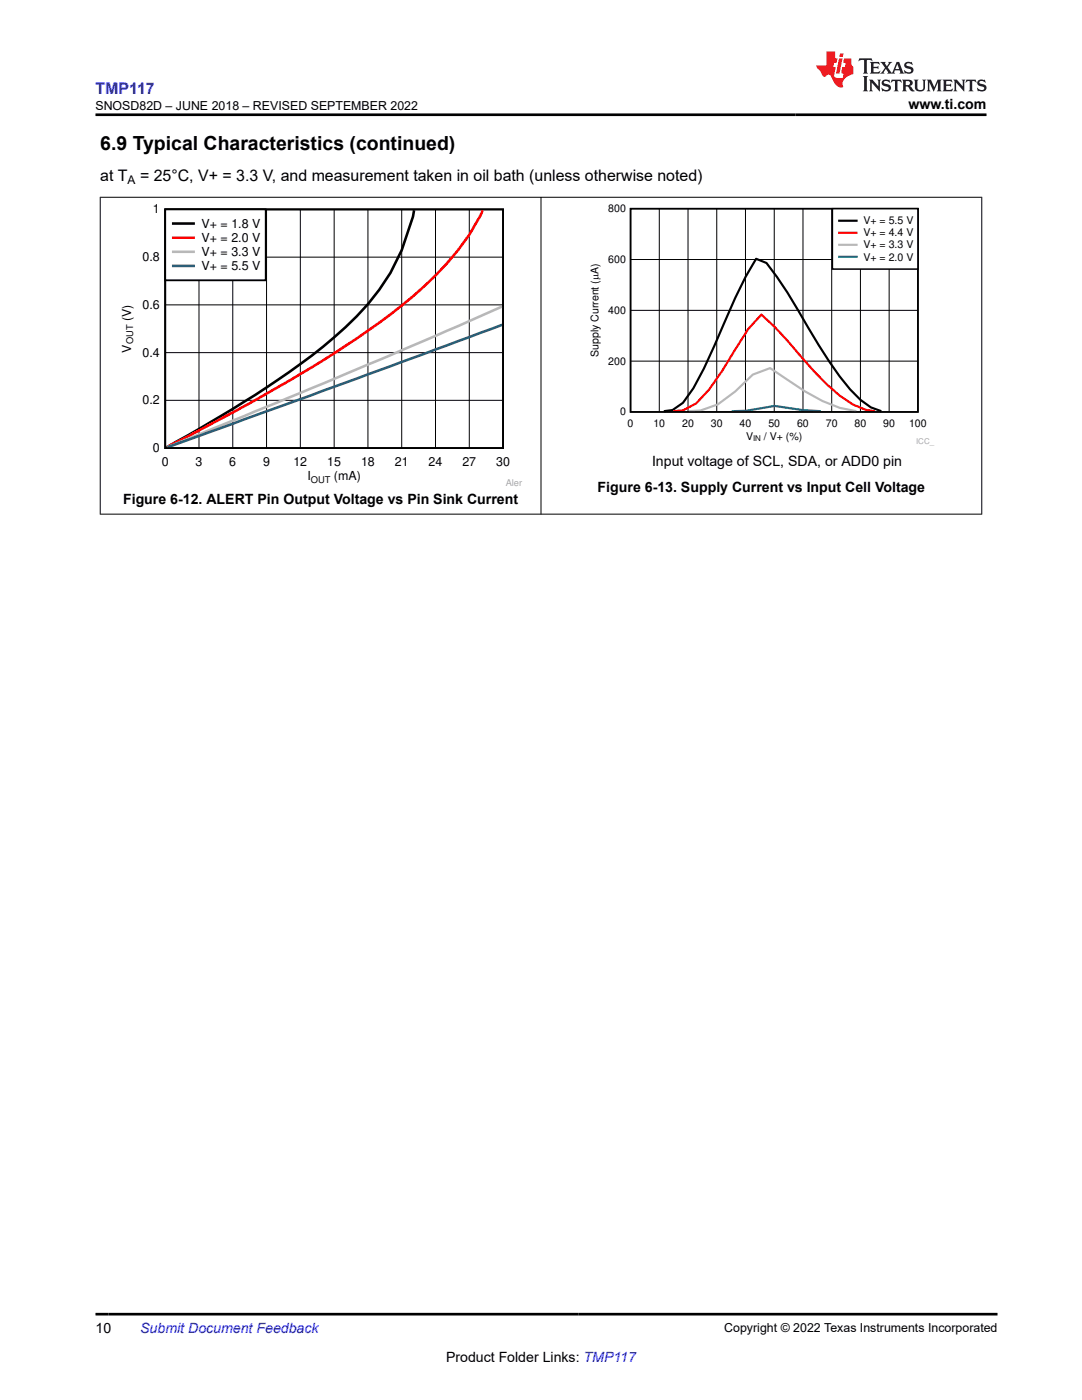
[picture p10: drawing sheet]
<svg xmlns="http://www.w3.org/2000/svg" width="216mm" height="279mm" viewBox="0 0 216 279" stroke-linecap="round" stroke-linejoin="round" font-family="sans-serif">
<path d="M33 41.8h67.4v47.6h-67.4z" fill="none" stroke="#000" stroke-width=".36"/>
<g fill="none" stroke="#000" stroke-width=".2">
<path d="M33 51.3h67.4M39.7 41.8v47.6M46.4 41.8v47.6M53.2 41.8v47.6M59.9 41.8v47.6M66.7 41.8v47.6M73.4 41.8v47.6M80.2 41.8v47.6M86.9 41.8v47.6M93.6 41.8v47.6M33 79.9h67.4M33 70.4h67.4"/>
<path d="M33 60.8h67.4"/>
</g>
<path d="M82.6 42l-.2 1.2-2.2 6.7a47.3 47.3 0 0 1-13.5 17.4 174.4 174.4 0 0 1-24.8 17l-8.6 4.9" fill="none" stroke="#000" stroke-width=".51"/>
<path d="M96.3 42a50.7 50.7 0 0 1-13.9 17.1 198.1 198.1 0 0 1-29.2 19.5l-6.8 3.7-13.1 6.9" fill="none" stroke="#f00" stroke-width=".51"/>
<path d="M100.2 61.2l-24.5 10.6-20.3 8.5-22 8.9" fill="none" stroke="#b8b8b8" stroke-width=".51"/>
<path d="M100.2 64.8l-38 14.1-28.7 10.3" fill="none" stroke="#295c75" stroke-width=".51"/>
<path d="M33 41.8h20v14.1h-20z" fill-rule="evenodd" fill="#fff"/>
<path d="M33 41.8h20v14.1h-20z" fill="none" stroke="#000" stroke-width=".36"/>
<path d="M34.6 44.6h4" fill="none" stroke="#000" stroke-width=".51"/>
<path d="M34.6 47.4h4" fill="none" stroke="#f00" stroke-width=".51"/>
<path d="M34.6 50.3h4" fill="none" stroke="#b8b8b8" stroke-width=".51"/>
<path d="M34.6 53.1h4" fill="none" stroke="#295c75" stroke-width=".51"/>
<path d="M117.4 40.8h69.1v48.1h-69.1z" fill-rule="evenodd" fill="#fff"/>
<path d="M125.8 41.6h57.4v40.6h-57.4z" fill="none" stroke="#000" stroke-width=".31"/>
<path d="M125.8 51.8h57.4M131.6 41.6v40.6M137.3 41.6v40.6M143 41.6v40.6M148.8 41.6v40.6M154.5 41.6v40.6M160.2 41.6v40.6M166 41.6v40.6M171.7 41.6v40.6M177.4 41.6v40.6M125.8 72.1h57.4M125.8 61.9h57.4" fill="none" stroke="#000" stroke-width=".2"/>
<path d="M132.5 82.1l1.7-.3 2.1-1.4 2.1-2.9a206.2 206.2 0 0 0 8.3-18l2.1-4.3 2.1-3.6 2 .9a94.1 94.1 0 0 1 8.4 12.9 85.9 85.9 0 0 0 8.3 12.3l2.1 2.1 2.1 1.5 2.1 .8" fill="none" stroke="#000" stroke-width=".43"/>
<path d="M134.4 82.1l1.9-.2 2.6-1.4 2.6-2.8 2.6-3.7 5.2-8.4 2.6-2.8 2.6 2.4 2.6 2.8a79 79 0 0 0 10.4 11l2.6 1.7 2.7 1.1 1.7 .3" fill="none" stroke="#f00" stroke-width=".43"/>
<path d="M137.5 82.1l2.3-.2 3.4-1.2 3.5-2.6 3.5-3.3 3.5-1.3 6.9 4.6 3.5 1.9 3.5 1.4 3.3 .7" fill="none" stroke="#b8b8b8" stroke-width=".43"/>
<path d="M146 82.1l2.9-.1 5.7-1 5.7 .9 3.5 .2" fill="none" stroke="#007f7f" stroke-width=".43"/>
<path d="M166.1 41.6h17.1v12.1h-17.1z" fill-rule="evenodd" fill="#fff"/>
<path d="M166.1 41.6h17.1v12.1h-17.1z" fill="none" stroke="#000" stroke-width=".31"/>
<path d="M167.5 44.1h3.4" fill="none" stroke="#000" stroke-width=".43"/>
<path d="M167.5 46.5h3.4" fill="none" stroke="#f00" stroke-width=".43"/>
<path d="M167.5 48.9h3.4" fill="none" stroke="#b8b8b8" stroke-width=".43"/>
<path d="M167.5 51.3h3.4" fill="none" stroke="#007f7f" stroke-width=".43"/>
<path d="M19.9 39.4h176.1M20 39.3v63.4M107.9 39.3v63.4M195.9 39.3v63.4M19.9 102.6h176.1" fill="none" stroke="#000" stroke-width=".2"/>
<path d="M171.5 11.6l-.2 .6 .5-.2h.6v.1v2.2l-.2 .4h1l-.2-.4v-2.2v-.1h.5l.5 .2-.1-.6zM173.6 12.4l.2 .3v1.6l-.2 .4h1.9l.1-.6a1.08 1.08 0 0 1-1.3 .2v-.7h.6l.4 .2v-.7l-.4 .2h-.6v-.5l.2-.2a1 1 0 0 1 1 .3l-.1-.5zM175.7 12.4l.9 1.1-1 1.2h.9l-.2-.2 .5-.8 .4 .8-.2 .2h1.6l-.2-.2 .2-.5h.9l.1 .5-.1 .2h.9l-.2-.4-.8-1.9h-.5l-.9 2.1-.9-1.1 .9-1h-.8l.2 .2-.4 .6-.4-.6 .2-.2zM179 12.8l.4 1h-.7zM180.7 12.5a.65 .65 0 0 0-.2 .7 .65 .65 0 0 0 .6 .5l.6 .1 .1 .3a.79 .79 0 0 1-.7 .4 .79 .79 0 0 1-.7-.5l.1 .7 .2-.1a.93 .93 0 0 0 1.1 0 .93 .93 0 0 0 .4-.9 1.46 1.46 0 0 0-1.2-.6l-.1-.3a1.09 1.09 0 0 1 1.2 .2l-.2-.6-.1 .1-.5-.2zM172.2 15.2l.2 .4v2.2l-.2 .4h1l-.2-.4v-2.2l.2-.4zM173.4 15.9l.2 .4v1.5l-.2 .4h.8l-.3-.4 .1-1.3 1.6 1.8v-2l.2-.4h-.7l.1 .2 .1 1.1-1.2-1.3zM176.2 16a.65 .65 0 0 0-.2 .8 .65 .65 0 0 0 .6 .4l.6 .2 .1 .2a.79 .79 0 0 1-.7 .4 .79 .79 0 0 1-.7-.5l.1 .7 .2-.1a.93 .93 0 0 0 1.1 .1 .93 .93 0 0 0 .4-1 1.46 1.46 0 0 0-1.2-.5l-.1-.4a1.09 1.09 0 0 1 1.2 .2l-.1-.6-.2 .1-.5-.1zM177.9 15.9l-.1 .6a.63 .63 0 0 1 .8-.3v1.6l-.3 .4h1l-.2-.4v-1.6a.66 .66 0 0 1 .8 .3l-.1-.6zM180 15.9l.2 .4v1.5l-.2 .4h1l-.2-.2-.1-.7h.5l.1 .2a.79 .79 0 0 0 1.2 .6l-1-.9a.61 .61 0 0 0 .6-.6 .61 .61 0 0 0-.5-.7zM180.8 16.2h.1a.47 .47 0 0 1 .5 .1 .47 .47 0 0 1 .1 .5l-.1 .1-.7 .1zM182.3 15.9l.2 .2a2.27 2.27 0 0 0 .4 2 1.04 1.04 0 0 0 1.7-.7v-1.3l.2-.2h-.8l.2 .4v1.1a.6 .6 0 0 1-.6 .6 .6 .6 0 0 1-.6-.6v-1.1l.3-.4zM184.9 15.9l.2 .4v1.5l-.2 .4h.8l-.3-.4v-1.4l.9 1.9 .9-1.9v1.4l-.3 .4h1l-.2-.4v-1.5l.2-.4h-.8l-.7 1.5-.6-1.5zM188.1 15.9l.2 .4v1.5l-.2 .4h1.9l.1-.6a1.09 1.09 0 0 1-1.3 .2v-.7h.6l.4 .2v-.6l-.4 .2h-.6v-.6l.2-.1a1.01 1.01 0 0 1 1 .3l-.1-.6zM190.2 15.9l.3 .4v1.5l-.3 .4h.8l-.2-.4v-1.3l1.6 1.8v-2l.2-.4h-.7l.2 .2v1.1l-1.2-1.3zM192.8 15.9l-.1 .6a.63 .63 0 0 1 .8-.3v1.6l-.3 .4h1l-.2-.4v-1.6a.66 .66 0 0 1 .8 .3l-.1-.6zM195.2 16a.65 .65 0 0 0-.2 .8 .65 .65 0 0 0 .6 .4l.6 .2 .2 .2a.79 .79 0 0 1-.7 .4 .79 .79 0 0 1-.7-.5l.1 .7 .2-.1a.93 .93 0 0 0 1 .1 .93 .93 0 0 0 .5-1 1.46 1.46 0 0 0-1.3-.5v-.4a1.09 1.09 0 0 1 1.2 .2l-.2-.6-.2 .1-.5-.1z" fill="#231f20"/>
<path d="M164.9 10.3v2.7h-2l.1 .4 .8 1a.95 .95 0 0 0 1 .9 .59 .59 0 0 1 .5-.4 .59 .59 0 0 1 .5 .3l.4 .8a1.59 1.59 0 0 0 2.1 1.4 1.61 1.61 0 0 1 1-2.3l1-.3-.1-1.5a1.59 1.59 0 0 1-.3-1.7h-1.5l-.2 .9h.6l-.2 .9h-.5l-.2 .9v.3l.4 .1-.1 .9h-.7a.73 .73 0 0 1-1-.7l.3-1.5h-.5l.1-.9h.5l.2-.9h-.5v-1.3zM167.4 11.6l-.6 3.1h.7l.6-3.1zM167.6 10.7l-.1 .6h.7l.1-.6z" fill="#ed1c24"/>
<path d="M19 22.9h177.8M19 262.3h180" fill="none" stroke="#000" stroke-width=".53"/>
<text font-size="3.9" x="20" y="29.9">6.9 Typical Characteristics (continued)</text>
<text font-size="3.2" fill="#00f" x="19" y="18.7">TMP117</text>
<g font-size="3.2">
<text x="20" y="36.1">at T</text>
<text x="27.9" y="36.1">= 25°C, V+ = 3.3 V, and measurement taken in oil bath (unless otherwise noted)</text>
</g>
<g font-size="2.8">
<text x="181.3" y="21.8">www.ti.com</text>
<text x="130.1" y="92.9">Input voltage of SCL, SDA, or ADD0 pin</text>
<text x="24.6" y="100.6">Figure 6-12. ALERT Pin Output Voltage vs Pin Sink Current</text>
<text x="119.3" y="98.2">Figure 6-13. Supply Current vs Input Cell Voltage</text>
<text x="19" y="266.1">10</text>
<text x="89" y="271.7">Product Folder Links: TMP117</text>
</g>
<text font-size="2.8" fill="#00f" x="28" y="266.1">Submit Document Feedback</text>
<g font-size="2.5">
<text x="19" y="21.9">SNOSD82D – JUNE 2018 – REVISED SEPTEMBER 2022</text>
<text x="30.5" y="42.6">1</text>
<text x="40.2" y="45.5">V+ = 1.8 V</text>
<text x="28.4" y="52.1">0.8</text>
<text x="40.2" y="48.3">V+ = 2.0 V</text>
<text x="40.2" y="51.1">V+ = 3.3 V</text>
<text x="40.2" y="53.9">V+ = 5.5 V</text>
<text x="26.1" y="64.1" transform="rotate(-90 26.1 64.1)">(V)</text>
<text x="28.4" y="61.7">0.6</text>
<text x="26.1" y="70.4" transform="rotate(-90 26.1 70.4)">V</text>
<text x="28.4" y="71.2">0.4</text>
<text x="28.4" y="80.7">0.2</text>
<text x="30.5" y="90.2">0</text>
<text x="32.3" y="93.1">0</text>
<text x="39" y="93.1">3</text>
<text x="45.8" y="93.1">6</text>
<text x="52.5" y="93.1">9</text>
<text x="58.5" y="93.1">12</text>
<text x="61.3" y="95.9">I</text>
<text x="65.3" y="93.1">15</text>
<text x="66.6" y="95.9">(mA)</text>
<text x="72" y="93.1">18</text>
<text x="78.8" y="93.1">21</text>
<text x="85.5" y="93.1">24</text>
<text x="92.3" y="93.1">27</text>
<text x="99" y="93.1">30</text>
<text x="144.5" y="265.8">Copyright © 2022 Texas Instruments Incorporated</text>
</g>
<text font-size="2.4" x="25.5" y="36.7">A</text>
<g font-size="2.1">
<text x="121.4" y="42.3">800</text>
<text x="172.3" y="44.8">V+ = 5.5 V</text>
<text x="172.3" y="47.2">V+ = 4.4 V</text>
<text x="121.4" y="52.5">600</text>
<text x="172.3" y="49.6">V+ = 3.3 V</text>
<text x="172.3" y="52">V+ = 2.0 V</text>
<text x="121.4" y="62.6">400</text>
<text x="119.4" y="71.2" transform="rotate(-90 119.4 71.2)">Supply Current (PA)</text>
<text x="121.4" y="72.8">200</text>
<text x="123.7" y="82.9">0</text>
<text x="125.2" y="85.3">0</text>
<text x="130.4" y="85.3">10</text>
<text x="136.1" y="85.3">20</text>
<text x="141.8" y="85.3">30</text>
<text x="147.6" y="85.3">40</text>
<text x="148.9" y="87.7">V</text>
<text x="152.4" y="87.7">/ V+ (%)</text>
<text x="153.3" y="85.3">50</text>
<text x="159" y="85.3">60</text>
<text x="164.8" y="85.3">70</text>
<text x="170.5" y="85.3">80</text>
<text x="176.2" y="85.3">90</text>
<text x="181.4" y="85.3">100</text>
</g>
<g font-size="1.9">
<text x="26.6" y="68.7" transform="rotate(-90 26.6 68.7)">OUT</text>
<text x="62" y="96.3">OUT</text>
</g>
<text font-size="1.9" fill="#a8a8a8" x="100.9" y="97">Aler</text>
<text font-size="1.6" x="150.3" y="88.1">IN</text>
<text font-size="1.6" fill="#a8a8a8" x="182.8" y="88.6">ICC_</text>
</svg>
